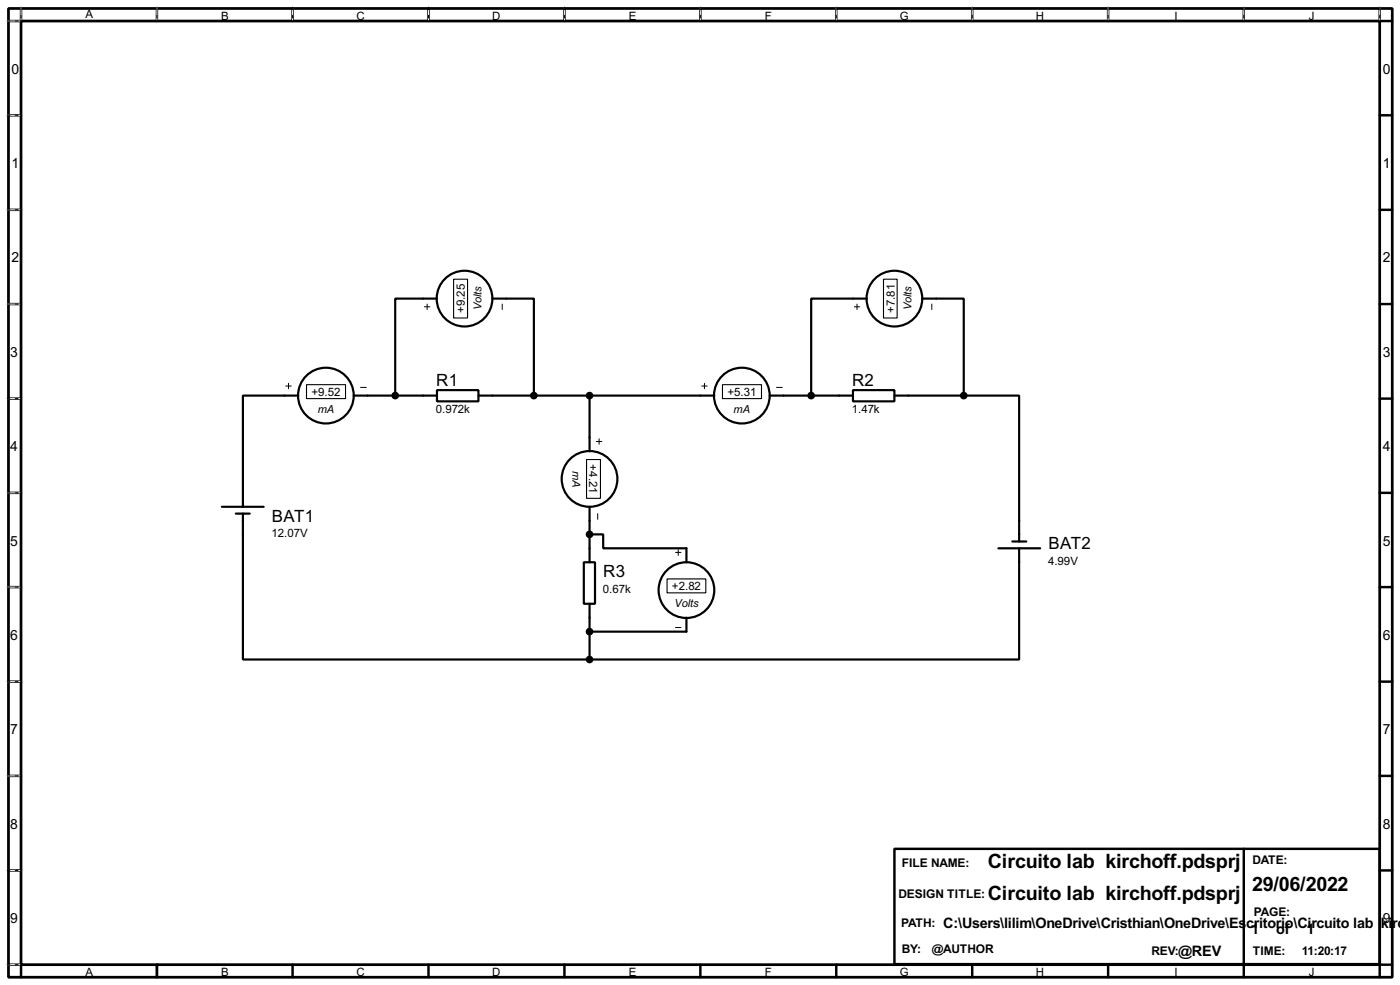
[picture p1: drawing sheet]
<svg xmlns="http://www.w3.org/2000/svg" width="256mm" height="180mm" viewBox="0 0 256 180" stroke-linecap="round" stroke-linejoin="round" font-family="sans-serif">
<path d="M1.6 1.6h253.5v177.3h-253.5zM3.9 3.9h248.9v172.7h-248.9z" fill="none" stroke="#000" stroke-width=".5"/>
<g fill="none" stroke="#000" stroke-width=".45">
<path d="M3.9 1.6v2.3h-2.3M28.8 1.6v2.3M53.6 1.6v2.3M78.5 1.6v2.3M103.4 1.6v2.3M128.3 1.6v2.3M153.2 1.6v2.3M178.1 1.6v2.3M203 1.6v2.3M227.9 1.6v2.3M252.8 1.6v2.3h2.3M1.6 21.1h2.3"/>
<path d="M1.6 38.4h2.3M252.8 21.1h2.3M252.8 38.4h2.3M1.6 55.7h2.3M252.8 55.7h2.3M1.6 73h2.3M252.8 73h2.3M1.6 90.2h2.3M252.8 90.2h2.3M1.6 107.5h2.3M252.8 107.5h2.3M1.6 124.8h2.3"/>
<path d="M252.8 124.8h2.3M1.6 142h2.3M1.6 159.3h2.3M163.9 155.4h88.9v21.1h-88.9zM227.9 155.4v21.1M252.8 142h2.3M252.8 159.3h2.3M1.6 176.6h2.3v2.3M28.8 176.6v2.3M53.6 176.6v2.3M78.5 176.6v2.3M103.4 176.6v2.3"/>
<path d="M128.3 176.6v2.3M153.2 176.6v2.3M178.1 176.6v2.3M203 176.6v2.3M227.9 176.6v2.3M255.1 176.6h-2.3v2.3"/>
</g>
<g fill="none" stroke="#fff" stroke-width=".18">
<path d="M1.3 3.9h2.3M3.9 1.3v2.3M28.8 1.3v2.3M53.6 1.3v2.3M78.5 1.3v2.3M103.4 1.3v2.3M128.3 1.3v2.3M153.2 1.3v2.3M178.1 1.3v2.3M203 1.3v2.3M227.9 1.3v2.3M252.8 1.3v2.3"/>
<path d="M1.3 21.1h2.3M1.3 38.4h2.3M1.3 55.7h2.3M1.3 73h2.3M1.3 90.2h2.3M1.3 107.5h2.3M1.3 124.8h2.3M1.3 142h2.3M1.3 159.3h2.3M1.3 176.6h2.3"/>
</g>
<g fill="none" stroke="#000" stroke-width=".18" stroke-dasharray=".5 1">
<path d="M1.3 3.9h2.3M3.9 1.3v2.3M28.8 1.3v2.3M53.6 1.3v2.3M78.5 1.3v2.3M103.4 1.3v2.3M128.3 1.3v2.3M153.2 1.3v2.3M178.1 1.3v2.3M203 1.3v2.3M227.9 1.3v2.3M252.8 1.3v2.3"/>
<path d="M1.3 21.1h2.3M1.3 38.4h2.3M1.3 55.7h2.3M1.3 73h2.3M1.3 90.2h2.3M1.3 107.5h2.3M1.3 124.8h2.3M1.3 142h2.3M1.3 159.3h2.3M1.3 176.6h2.3"/>
</g>
<g fill="none" stroke="#000" stroke-width=".4">
<path d="M80.1 54.7h-7.7v17.7M90.2 54.7h7.6v17.7M158.8 54.7h-10.2v17.7M169 54.7h7.6v17.7M54.7 72.4h-10.2v20.4M64.8 72.4h15.3M80.1 71.4h7.6v2.1h-7.6zM87.7 72.4h43.2M108 72.4v10.2M141 72.4h15.3M156.3 71.4h7.6v2.1h-7.6zM163.9 72.4h12.7"/>
<path d="M176.6 72.4h10.1v26.7M40.7 92.8h7.6M43.2 94h2.6M44.5 94v26.7h63.5M108 97.8h2.5v2.6h15.3v2.5M108 92.8v10.1M185.5 99.1h2.5M107 102.9h2v7.6h-2zM108 110.5v10.2M125.8 113.1v2.5h-17.8M182.9 100.4h7.7M186.7 100.4v20.3h-78.7"/>
<circle cx="85.1" cy="54.7" r="5.1"/>
<circle cx="163.8" cy="54.7" r="5.1"/>
<circle cx="59.7" cy="72.4" r="5.1"/>
<circle cx="135.9" cy="72.4" r="5.1"/>
<circle cx="108" cy="87.7" r="5.1"/>
<circle cx="125.7" cy="108" r="5.1"/>
</g>
<g fill="none" stroke="#000" stroke-width=".18">
<path d="M77.8 56.2h1M78.3 55.7v1M92 55.7v1M156.5 56.2h1M157 55.7v1M170.7 55.7v1M52.4 70.7h1M52.9 70.2v1M66.1 70.9h1M128.6 70.7h1M129.1 70.2v1M142.3 70.9h1"/>
<path d="M109.3 80.8h1M109.5 94v1.1M109.8 80.3v1M123.8 101.1h1M123.8 114.9h1M124.3 100.6v1.1"/>
</g>
<path d="M83.1 51.1h2.6v7.1h-2.6zM161.9 51.1h2.5v7.1h-2.5zM56.2 70.4h7.1v2.6h-7.1zM132.4 70.4h7.1v2.6h-7.1zM107.5 84.1h2.5v7.1h-2.5zM122.2 106h7.1v2.5h-7.1z" fill="none" stroke="#000" stroke-width=".2"/>
<g fill="#000" stroke="#000" stroke-width=".4">
<circle cx="72.4" cy="72.4" r=".5"/>
<circle cx="97.8" cy="72.4" r=".5"/>
<circle cx="108" cy="72.4" r=".5"/>
<circle cx="148.6" cy="72.4" r=".5"/>
<circle cx="176.5" cy="72.4" r=".5"/>
<circle cx="108" cy="97.8" r=".5"/>
<circle cx="108" cy="115.6" r=".5"/>
<circle cx="108" cy="120.7" r=".5"/>
</g>
<g font-size="4.1">
<text x="181" y="158.9">Circuito lab kirchoff.pdsprj</text>
<text x="181" y="164.8">Circuito lab kirchoff.pdsprj</text>
<text x="229.4" y="163">29/06/2022</text>
</g>
<g font-size="3.5">
<text x="79.9" y="70.6">R1</text>
<text x="156.1" y="70.6">R2</text>
<text x="49.8" y="95.5">BAT1</text>
<text x="192.1" y="100.5">BAT2</text>
<text x="110.5" y="105.6">R3</text>
</g>
<g font-size="3">
<text x="172.8" y="169.8">C:\Users\lilim\OneDrive\Cristhian\OneDrive\Es</text>
<text x="228.3" y="169.8">critorio\Circuito lab</text>
<text x="229.2" y="170.9">1</text>
<text x="233.8" y="170.9">of</text>
<text x="239.4" y="170.9">1</text>
<text x="253" y="169.8">ki</text>
<text x="255.1" y="169.8">rch</text>
<text x="215.9" y="174.9">@REV</text>
</g>
<g font-size="2.9">
<text x="2.1" y="13.5">0</text>
<text x="253.4" y="13.5">0</text>
<text x="2.1" y="30.7">1</text>
<text x="253.4" y="30.7">1</text>
<text x="2.1" y="48">2</text>
<text x="253.4" y="48">2</text>
<text x="1.9" y="65.3">3</text>
<text x="253.4" y="65.3">3</text>
<text x="1.9" y="82.5">4</text>
<text x="253.4" y="82.5">4</text>
<text x="1.9" y="99.9">5</text>
<text x="253.4" y="99.9">5</text>
<text x="1.9" y="117.1">6</text>
<text x="253.4" y="117.1">6</text>
<text x="1.9" y="134.4">7</text>
<text x="253.4" y="134.4">7</text>
<text x="1.9" y="151.7">8</text>
<text x="253.4" y="151.7">8</text>
<text x="1.9" y="168.9">9</text>
<text x="253.4" y="168.9">9</text>
</g>
<g font-size="2.5">
<text x="165.2" y="158.7">FILE NAME:</text>
<text x="229.4" y="158.2">DATE:</text>
<text x="164.6" y="164.3">DESIGN TITLE:</text>
<text x="229.7" y="167.6">PAGE:</text>
<text x="165.1" y="169.6">PATH:</text>
<text x="165.2" y="174.5">BY:</text>
<text x="170.7" y="174.5">@AUTHOR</text>
<text x="210.9" y="174.7">REV:</text>
<text x="229.5" y="174.7">TIME:</text>
<text x="238.5" y="174.7">11:20:17</text>
</g>
<g font-size="2.4">
<text x="15.6" y="3.4">A</text>
<text x="40.5" y="3.6">B</text>
<text x="65.3" y="3.6">C</text>
<text x="90.2" y="3.6">D</text>
<text x="115.2" y="3.6">E</text>
<text x="140.1" y="3.6">F</text>
<text x="164.8" y="3.6">G</text>
<text x="189.8" y="3.6">H</text>
<text x="215.1" y="3.6">I</text>
<text x="239.8" y="3.6">J</text>
<text x="85.2" y="57.3" transform="rotate(-90 85.2 57.3)">+9.25</text>
<text x="163.9" y="57.3" transform="rotate(-90 163.9 57.3)">+7.81</text>
<text x="57.1" y="72.5">+9.52</text>
<text x="79.9" y="75.7">0.972k</text>
<text x="133.3" y="72.5">+5.31</text>
<text x="156.1" y="75.7">1.47k</text>
<text x="107.9" y="85" transform="rotate(90 107.9 85)">+4.21</text>
<text x="49.8" y="98.4">12.07V</text>
<text x="192" y="103.5">4.99V</text>
<text x="110.5" y="108.5">0.67k</text>
<text x="123.1" y="108">+2.82</text>
<text x="15.6" y="178.7">A</text>
<text x="40.5" y="178.7">B</text>
<text x="65.3" y="178.7">C</text>
<text x="90.2" y="178.7">D</text>
<text x="115.2" y="178.7">E</text>
<text x="140.1" y="178.7">F</text>
<text x="164.8" y="178.7">G</text>
<text x="189.8" y="178.7">H</text>
<text x="215.1" y="178.7">I</text>
<text x="239.8" y="178.7">J</text>
</g>
<g font-size="2.3">
<text x="88.2" y="56.8" transform="rotate(-90 88.2 56.8)">Volts</text>
<text x="167" y="56.8" transform="rotate(-90 167 56.8)">Volts</text>
<text x="58.2" y="75.5">mA</text>
<text x="134.4" y="75.5">mA</text>
<text x="104.9" y="86.2" transform="rotate(90 104.9 86.2)">mA</text>
<text x="123.6" y="111.1">Volts</text>
</g>
</svg>
